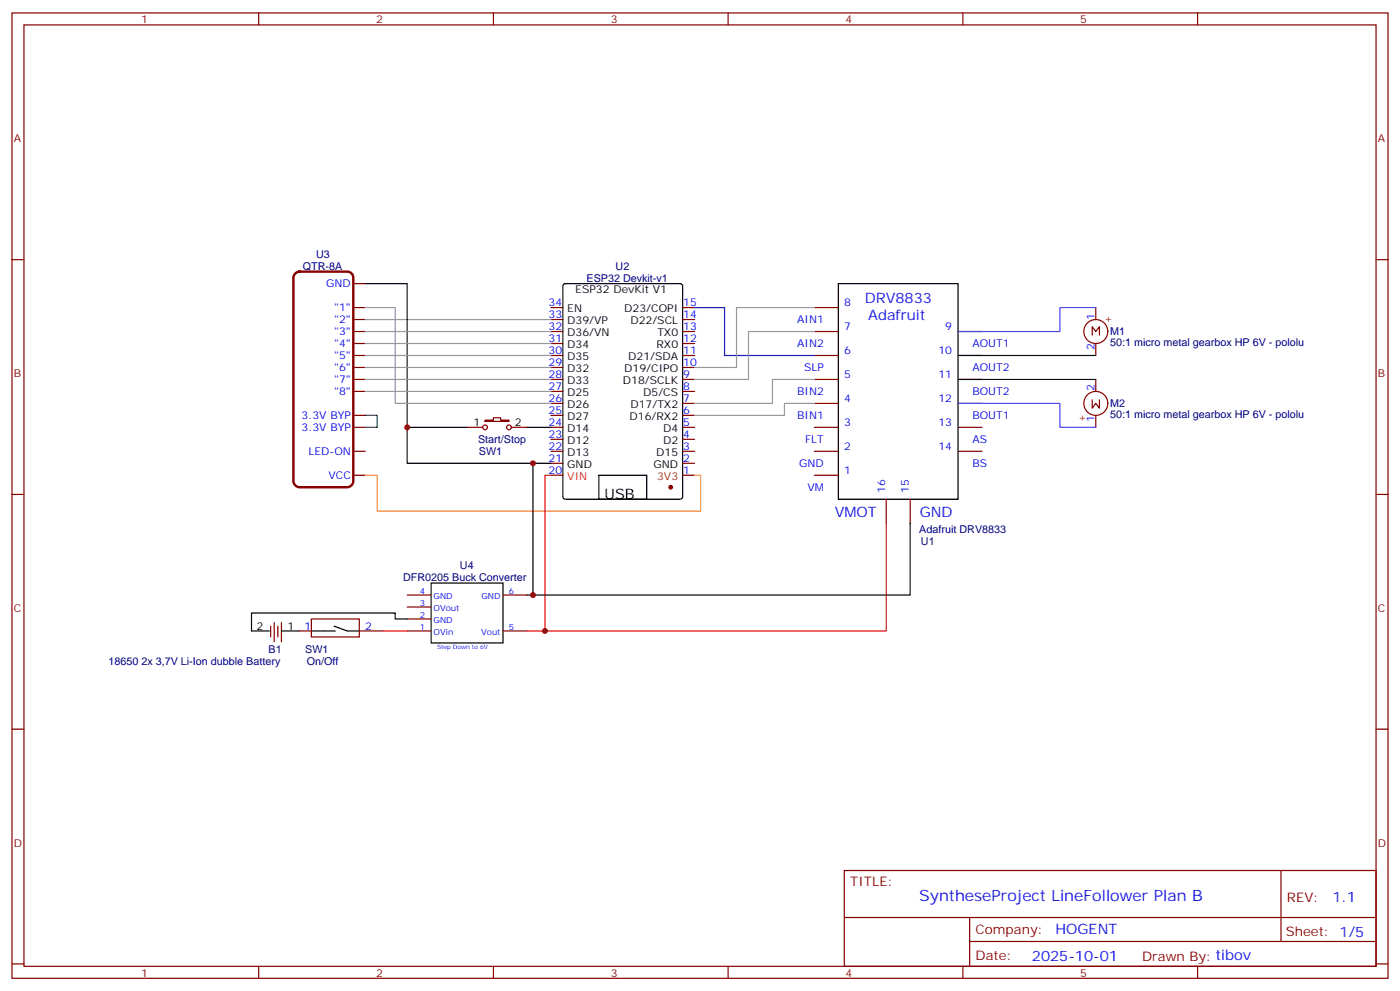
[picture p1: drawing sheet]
<svg xmlns="http://www.w3.org/2000/svg" width="412mm" height="292mm" viewBox="0 0 412 292" stroke-linecap="round" stroke-linejoin="round" font-family="sans-serif">
<g fill="none" stroke="#870000" stroke-width=".35">
<path d="M3.5 3.8h405.4v284.3h-405.4zM7.1 7.3h398.2v277.3h-398.2zM76.2 3.8v3.5M145.3 3.8v3.5M214.5 3.8v3.5M283.6 3.8v3.5M352.8 3.8v3.5M3.5 76.5h3.6M405.3 76.5h3.6M104.1 97.6h3.5M104.1 90.6h3.5M104.1 94.1h3.5"/>
<path d="M104.1 83.5h3.5M162.3 97.6h3.5M162.3 90.6h3.5M162.3 94.1h3.5M201.1 97.6h3.5M201.1 90.6h3.5M239.9 97.6h7M239.9 90.6h7M282.2 97.6h7.1M321.7 98.7v-2.5l1.1 1.4 1-1.4v2.5M322.8 90.6v3.5M104.1 111.8h3.5"/>
<path d="M104.1 104.7h3.5M104.1 115.3h3.5M104.1 108.2h3.5M104.1 101.2h3.5M162.3 111.8h3.5M162.3 104.7h3.5M162.3 115.3h3.5M162.3 108.2h3.5M162.3 101.2h3.5M201.1 118.8h3.5M201.1 111.8h3.5M201.1 104.7h3.5"/>
<path d="M201.1 115.3h3.5M201.1 108.2h3.5M201.1 101.2h3.5M239.9 118.8h7M239.9 111.8h7M239.9 104.7h7M282.2 118.8h7.1M282.2 111.8h7.1M282.2 104.7h7.1M321.7 117.8v2.4l1.1-1.4 1 1.4v-2.4M322.8 101.2v3.5M322.8 111.8v3.5"/>
<path d="M104.1 140h3.5M104.1 132.9h3.5M104.1 125.9h3.5M104.1 122.3h3.5M137.6 125.9h4.6M142.9 123.8h2.4v-.8h2.2v.8h2.4v.3h-7zM150.6 125.9h4.6M162.3 132.9h3.5M162.3 125.9h3.5M162.3 136.5h3.5M162.3 129.4h3.5M162.3 122.3h3.5"/>
<path d="M201.1 140h3.5M201.1 125.9h3.5M201.1 136.5h3.5M201.1 129.4h3.5M201.1 122.3h3.5M239.9 140h7M239.9 132.9h7M239.9 125.9h7M282.2 132.9h7.1M282.2 125.9h7.1M322.8 122.3v3.6M3.5 145.6h3.6"/>
<path d="M261.1 147v7.1M268.1 147v7.1M405.3 145.6h3.6M119.9 178.8h7.1M119.9 175.3h7.1M148.2 175.3h7M79.7 184.4v3.2M80.8 183.4v5.6M81.8 184.4v3.2M82.9 183.4v5.6M88.2 185.8h3.5M91.7 182.3h14.1v5.3h-14.1z"/>
<path d="M105.8 185.8h7.1M119.9 185.8h7.1M119.9 182.3h7.1M148.2 185.8h7M3.5 214.8h3.6M405.3 214.8h3.6M248.7 256.4h156.6v28.2h-156.6zM377.3 256.4v20.9M248.7 270.2h156.5M285.6 277.3h119.6M285.6 270.2v14.2M3.5 283.9h3.6"/>
<path d="M76.2 284.6v3.5M145.3 284.6v3.5M214.5 284.6v3.5M283.6 284.6v3.5M352.8 284.6v3.5M405.3 283.9h3.6"/>
<circle cx="322.8" cy="97.6" r="3.5"/>
<circle cx="322.8" cy="118.8" r="3.5"/>
<circle cx="142.9" cy="125.9" r=".71"/>
<circle cx="149.9" cy="125.9" r=".71"/>
</g>
<g fill="none" stroke="#000" stroke-width=".35">
<path d="M107.6 83.5h12.3v53h42.4M166 83.7l.5-.2h33.9l.6 .5 .1 62.3-.5 .7h-34.1l-.6-.4-.1-62.4zM246.9 83.5h35.3v63.5h-35.3zM119.9 125.9h17.7M155.2 125.9h7.1M157 136.5v38.8M176.4 140h14.1v7h-14.1zM268.1 154.1v21.2h-112.9M127 171.7h21.2v17.7h-21.2zM82.9 185.8h5.3M91.7 185.8h7.1M98.4 184.4l3.9 1.4h3.5"/>
<path d="M119.9 182.3h-3.5v-1.7h-42.3v5.2h5.3"/>
</g>
<path d="M282.2 104.7h40.6M282.2 111.8h40.6M107.6 122.3h3.5v3.6h-3.5" fill="none" stroke="#008700" stroke-width=".35"/>
<path d="M322.8 90.6h-10.6v7h-30M282.2 118.8h30v7.1h10.6" fill="none" stroke="#90f" stroke-width=".35"/>
<circle cx="197.6" cy="143.5" r=".53" fill="#870000" stroke="#870000" stroke-width=".35"/>
<path d="M201.1 94.1h3.5M162.3 118.8h3.5M162.3 140h3.5M201.1 132.9h3.5" fill="none" stroke="#900" stroke-width=".35"/>
<path d="M87 80.5l1.2-.5h14.1a1.76 1.76 0 0 1 1.8 1.8v59.9a1.89 1.89 0 0 1-1.8 1.8h-14.1a1.89 1.89 0 0 1-1.8-1.8v-59.9z" fill="none" stroke="#870000" stroke-width=".71"/>
<path d="M107.6 90.6h8.8v28.2h45.9M107.6 94.1h54.7M107.6 97.6h54.7M239.9 97.6h-19.4v14.2h-15.9M239.9 90.6h-22.9v17.6h-12.4M107.6 101.2h54.7M107.6 104.7h54.7M107.6 108.2h54.7M107.6 111.8h54.7M107.6 115.3h54.7M239.9 111.8h-12.4v7h-22.9M239.9 118.8h-8.8v3.5h-26.5" fill="none" stroke="#999" stroke-width=".35"/>
<path d="M204.6 90.6h8.8v14.1h26.5" fill="none" stroke="#00f" stroke-width=".35"/>
<path d="M107.6 140h3.5v10.6h95.3v-10.6h-1.8" fill="none" stroke="#f90" stroke-width=".35"/>
<path d="M162.3 140h-1.8v45.8M261.1 154.1v31.7h-105.9M112.9 185.8h7" fill="none" stroke="#f00" stroke-width=".35"/>
<g fill="#c00">
<circle cx="160.5" cy="185.8" r=".88"/>
<circle cx="157" cy="136.5" r=".88"/>
<circle cx="157" cy="175.3" r=".88"/>
<circle cx="119.9" cy="125.9" r=".88"/>
</g>
<text font-size="4.6" fill="#00f" x="270.8" y="265.4">SyntheseProject LineFollower Plan B</text>
<g font-size="4.2" fill="#00f">
<text x="254.7" y="89.2">DRV8833</text>
<text x="255.8" y="94.1">Adafruit</text>
<text x="245.9" y="152.3">VMOT</text>
<text x="270.9" y="152.3">GND</text>
<text x="392.5" y="265.7">1.1</text>
<text x="310.9" y="275.2">HOGENT</text>
<text x="304" y="283">2025-10-01</text>
</g>
<text font-size="4.2" x="178.1" y="146.9">USB</text>
<g font-size="3.9" fill="#800">
<text x="250.5" y="261">TITLE:</text>
<text x="379.1" y="265.7">REV:</text>
<text x="287.4" y="275.2">Company:</text>
<text x="378.7" y="275.8">Sheet: 1/5</text>
<text x="287.4" y="282.9">Date:</text>
<text x="336.4" y="282.9">Drawn By: tibov</text>
</g>
<g font-size="3.2" fill="#800">
<text x="41.6" y="6.8">1</text>
<text x="110.8" y="6.8">2</text>
<text x="179.9" y="6.8">3</text>
<text x="249.1" y="6.8">4</text>
<text x="318.2" y="6.8">5</text>
<text x="4.1" y="41.9">A</text>
<text x="405.9" y="41.9">A</text>
<text x="325.3" y="95">+</text>
<text x="4.1" y="111.1">B</text>
<text x="405.9" y="111.1">B</text>
<text x="317.6" y="124">+</text>
<text x="4.1" y="180.2">C</text>
<text x="405.9" y="180.2">C</text>
<text x="4.1" y="249.3">D</text>
<text x="405.9" y="249.3">D</text>
<text x="41.6" y="287.6">1</text>
<text x="110.8" y="287.6">2</text>
<text x="179.9" y="287.6">3</text>
<text x="249.1" y="287.6">4</text>
<text x="318.2" y="287.6">5</text>
</g>
<g font-size="3.2" fill="#000080">
<text x="93.1" y="75.9">U3</text>
<text x="89.2" y="79.4">QTR-8A</text>
<text x="172.8" y="82.9">ESP32 Devkit-v1</text>
<text x="181.3" y="79.4">U2</text>
<text x="327" y="102">50:1 micro metal gearbox HP 6V - pololu</text>
<text x="327" y="98.8">M1</text>
<text x="327" y="119.9">M2</text>
<text x="327" y="123.1">50:1 micro metal gearbox HP 6V - pololu</text>
<text x="140.8" y="130.5">Start/Stop</text>
<text x="141.1" y="134.1">SW1</text>
<text x="270.8" y="157">Adafruit DRV8833</text>
<text x="271.3" y="160.5">U1</text>
<text x="135.5" y="167.6">U4</text>
<text x="118.7" y="171.1">DFR0205 Buck Converter</text>
<text x="31.9" y="195.8">18650 2x 3,7V Li-Ion dubble Battery</text>
<text x="79.1" y="192.2">B1</text>
<text x="89.9" y="192.3">SW1</text>
<text x="90.4" y="195.8">On/Off</text>
</g>
<g font-size="3.2" fill="#00f">
<text x="96.1" y="84.6">GND</text>
<text x="98.4" y="91.7">&quot;1&quot;</text>
<text x="98.4" y="95.2">&quot;2&quot;</text>
<text x="161.6" y="93.8">33</text>
<text x="161.6" y="90.2">34</text>
<text x="201.3" y="93.8">14</text>
<text x="201.3" y="90.2">15</text>
<text x="234.8" y="95.2">AIN1</text>
<text x="248.7" y="90.2">8</text>
<text x="322.4" y="94.1" transform="rotate(-90 322.4 94.1)">1</text>
<text x="98.4" y="98.7">&quot;3&quot;</text>
<text x="161.6" y="100.8">31</text>
<text x="161.6" y="97.3">32</text>
<text x="201.3" y="100.8">12</text>
<text x="201.3" y="97.3">13</text>
<text x="248.7" y="97.3">7</text>
<text x="278.4" y="97.3">9</text>
<text x="98.4" y="102.2">&quot;4&quot;</text>
<text x="98.4" y="105.8">&quot;5&quot;</text>
<text x="161.6" y="107.9">29</text>
<text x="161.6" y="104.4">30</text>
<text x="201.3" y="107.9">10</text>
<text x="201.3" y="104.4">11</text>
<text x="234.8" y="102.2">AIN2</text>
<text x="248.7" y="104.4">6</text>
<text x="276.4" y="104.4">10</text>
<text x="286.5" y="102.2">AOUT1</text>
<text x="322.4" y="103.2" transform="rotate(-90 322.4 103.2)">2</text>
<text x="98.4" y="109.3">&quot;6&quot;</text>
<text x="98.4" y="112.8">&quot;7&quot;</text>
<text x="161.6" y="111.4">28</text>
<text x="201.3" y="111.4">9</text>
<text x="236.9" y="109.3">SLP</text>
<text x="248.7" y="111.4">5</text>
<text x="276.4" y="111.4">11</text>
<text x="286.5" y="109.3">AOUT2</text>
<text x="98.4" y="116.3">&quot;8&quot;</text>
<text x="161.6" y="118.5">26</text>
<text x="161.6" y="114.9">27</text>
<text x="201.3" y="118.5">7</text>
<text x="201.3" y="114.9">8</text>
<text x="234.8" y="116.3">BIN2</text>
<text x="248.7" y="118.5">4</text>
<text x="276.4" y="118.5">12</text>
<text x="286.5" y="116.3">BOUT2</text>
<text x="322.4" y="115.3" transform="rotate(-90 322.4 115.3)">2</text>
<text x="88.9" y="123.4">3.3V BYP</text>
<text x="161.6" y="125.5">24</text>
<text x="161.6" y="122">25</text>
<text x="201.3" y="125.5">5</text>
<text x="201.3" y="122">6</text>
<text x="234.8" y="123.4">BIN1</text>
<text x="248.7" y="125.5">3</text>
<text x="276.4" y="125.5">13</text>
<text x="286.5" y="123.4">BOUT1</text>
<text x="322.4" y="124.4" transform="rotate(-90 322.4 124.4)">1</text>
<text x="88.9" y="126.9">3.3V BYP</text>
<text x="161.6" y="129">23</text>
<text x="201.3" y="129">4</text>
<text x="237.2" y="130.5">FLT</text>
<text x="286.5" y="130.5">AS</text>
<text x="90.8" y="134">LED-ON</text>
<text x="161.6" y="136.1">21</text>
<text x="161.6" y="132.6">22</text>
<text x="201.3" y="136.1">2</text>
<text x="201.3" y="132.6">3</text>
<text x="235.4" y="137.5">GND</text>
<text x="248.7" y="132.6">2</text>
<text x="276.4" y="132.6">14</text>
<text x="286.5" y="137.5">BS</text>
<text x="96.8" y="141">VCC</text>
<text x="161.6" y="139.6">20</text>
<text x="201.3" y="139.6">1</text>
<text x="248.7" y="139.6">1</text>
<text x="237.9" y="144.6">VM</text>
<text x="260.7" y="145.3" transform="rotate(-90 260.7 145.3)">16</text>
<text x="267.8" y="145.3" transform="rotate(-90 267.8 145.3)">15</text>
<text x="89.7" y="185.5">1</text>
<text x="107.6" y="185.5">2</text>
</g>
<g font-size="3.2">
<text x="169.5" y="86.2">ESP32 DevKit V1</text>
<text x="167.1" y="95.5">D39/VP</text>
<text x="167.1" y="92">EN</text>
<text x="183.9" y="92">D23/COPI</text>
<text x="185.7" y="95.5">D22/SCL</text>
<text x="167.1" y="99.1">D36/VN</text>
<text x="193.6" y="99.1">TX0</text>
<text x="167.1" y="106.1">D35</text>
<text x="167.1" y="102.6">D34</text>
<text x="185.1" y="106.1">D21/SDA</text>
<text x="193.4" y="102.6">RX0</text>
<text x="167.1" y="113.2">D33</text>
<text x="167.1" y="109.6">D32</text>
<text x="183.5" y="113.2">D18/SCLK</text>
<text x="183.9" y="109.6">D19/CIPO</text>
<text x="167.1" y="116.7">D25</text>
<text x="189.5" y="116.7">D5/CS</text>
<text x="139.4" y="125.5">1</text>
<text x="151.7" y="125.5">2</text>
<text x="167.1" y="123.8">D27</text>
<text x="167.1" y="120.2">D26</text>
<text x="185.5" y="123.8">D16/RX2</text>
<text x="185.7" y="120.2">D17/TX2</text>
<text x="167.1" y="130.8">D12</text>
<text x="167.1" y="127.3">D14</text>
<text x="195.3" y="130.8">D2</text>
<text x="195.3" y="127.3">D4</text>
<text x="167.1" y="137.9">GND</text>
<text x="167.1" y="134.3">D13</text>
<text x="192.5" y="137.9">GND</text>
<text x="193.3" y="134.3">D15</text>
<text x="75.6" y="185.5">2</text>
<text x="84.7" y="185.5">1</text>
</g>
<text font-size="3.2" fill="#c30" x="167.1" y="141.4">VIN</text>
<text font-size="3.2" fill="#930" x="193.6" y="141.4">3V3</text>
<g font-size="2.5" fill="#00f">
<text x="123.7" y="178.4">3</text>
<text x="123.7" y="174.9">4</text>
<text x="127.7" y="179.8">OVout</text>
<text x="127.7" y="176.3">GND</text>
<text x="141.8" y="176.3">GND</text>
<text x="149.9" y="174.9">6</text>
<text x="123.7" y="185.5">1</text>
<text x="123.7" y="182">2</text>
<text x="127.7" y="183.4">GND</text>
<text x="149.9" y="185.5">5</text>
<text x="127.7" y="186.9">OVin</text>
<text x="141.7" y="186.9">Vout</text>
</g>
<text font-size="1.8" fill="#00f" x="128.8" y="191.1">Step Down to 6V</text>
</svg>
